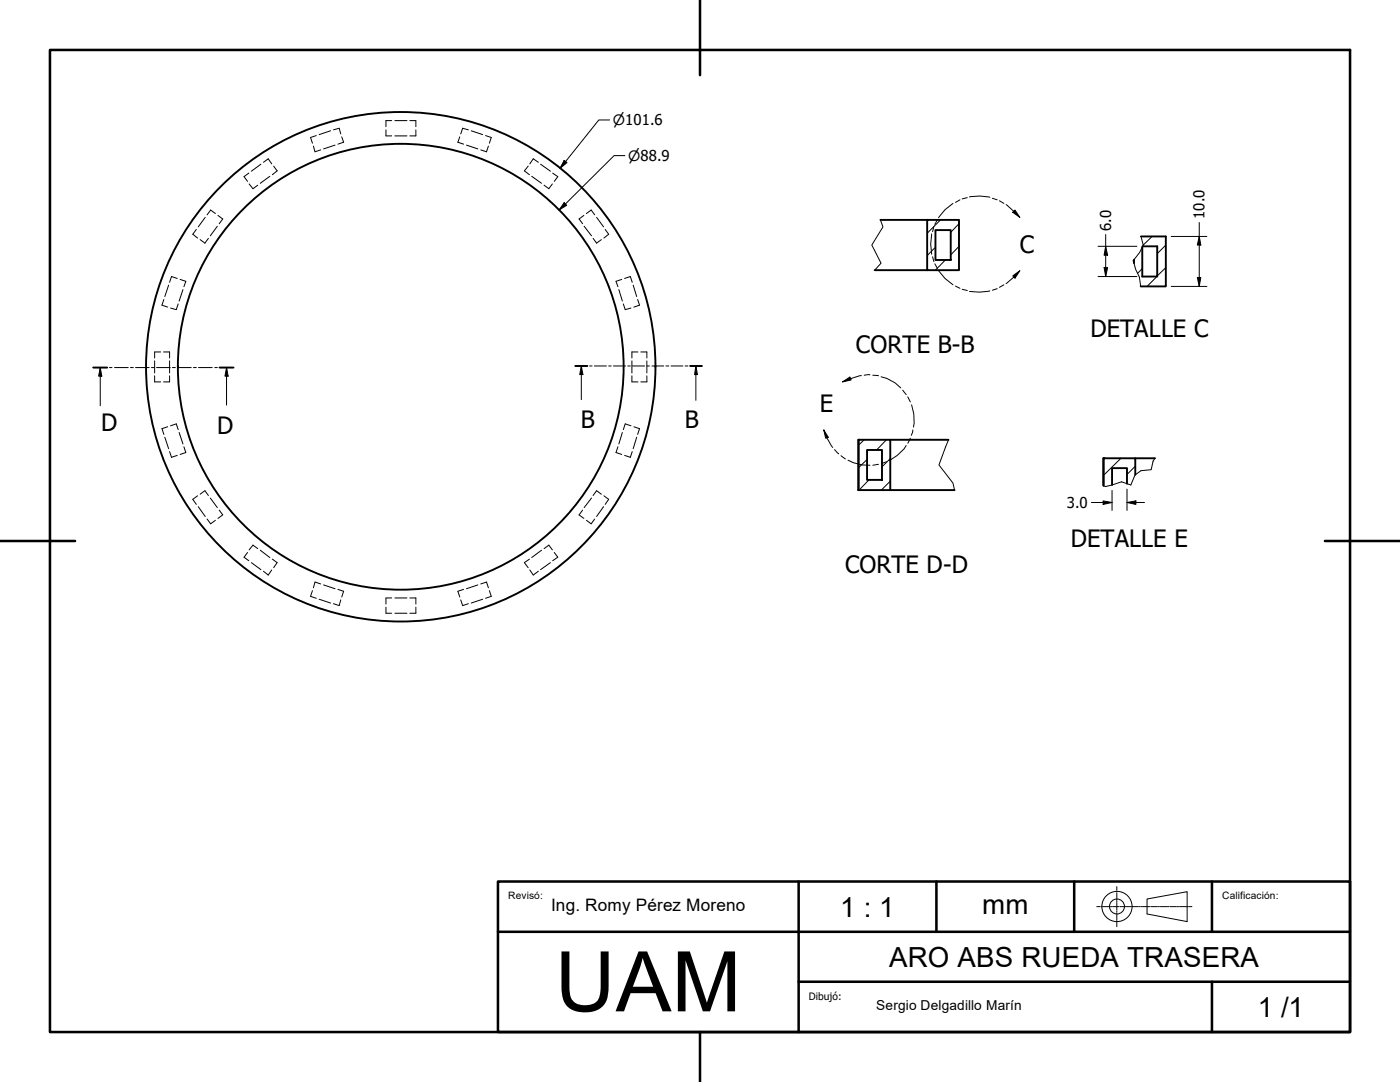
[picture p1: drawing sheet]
<svg xmlns="http://www.w3.org/2000/svg" width="279mm" height="216mm" viewBox="0 0 279 216" stroke-linecap="round" stroke-linejoin="round" font-family="sans-serif">
<!-- layer: Hatch (ANSI) -->
<g fill="none" stroke="#000" stroke-width=".2">
<path d="M186.7 49.3l-1.7 1.7M187.7 43.9l-2.7 2.6M188.7 51.9l-2 2M191.4 53.7l-.3 .2M191.4 49.1l-1.7 1.8M191.4 44.6l-1.7 1.8M228 53.6l-1 .9M229.9 47.2l-1.8 1.8M230.9 55.2l-2 2M232.7 53.4l-1.8 1.7M232.7 48.9l-1.8 1.7M172.5 87.8l-1.2 1"/>
<path d="M173 91.7l-1.7 1.6M173.4 95.8l-2 2M176.9 87.8l-2 2M177.7 96l-1.8 1.8M177.7 91.5l-1.7 1.7M223.7 91.4l-3.5 3.5M226.6 93l-1.7 1.7"/>
</g>
<!-- layer: Hidden (ANSI) -->
<g fill="none" stroke="#000" stroke-width=".2">
<path d="M49.7 34.5l-1 .7 .7 1M49.7 36.7l.8 1 .9-.7M52.1 32.8l-1.9 1.4M52.6 32.4l.9-.7 .7 1M53.8 35.2l-1.9 1.4M54.6 33.1l.7 1-.9 .8M62.5 29.1l.4 1.2 1.1-.4M63.1 27.1l-1.1 .3 .4 1.2M66 26.1l-2.3 .8M66.5 25.9l1.2-.3 .3 1.1M66.9 29l-2.3 .7M68.2 27.3l.4 1.1-1.2 .4"/>
<path d="M77 25.9v1.2h1.2M78.2 24.1h-1.2v1.2M78.8 27.1h2.4M78.8 24.1h2.4M81.8 24.1h1.2v1.2M83 25.9v1.2h-1.2M91.8 27.3l-.4 1.1 1.1 .4M93.1 29l2.3 .7M93.5 25.9l-1.2-.3-.4 1.1M94 26.1l2.3 .8M96.9 27.1l1.1 .3-.3 1.2M97.5 29.1l-.4 1.2-1.2-.4"/>
<path d="M105.4 33.1l-.8 1 1.1 .8M106.1 35.2l2 1.4M107.4 32.4l-1-.7-.7 1M107.9 32.8l2 1.4M110.2 36.7l-.7 1-.9-.7M110.3 34.5l1 .7-.7 1M32.7 59.8l-.4 1.1 1.2 .4M33.7 56.9l-.8 2.3M35.4 55.6l-1.2-.4-.4 1.1M35.9 55.8l1.2 .3-.4 1.1M36.5 57.8l-.7 2.3M39.2 45.8l-.7 .9 .9 .8"/>
<path d="M41 43.4l-1.4 1.9M41.6 47.6l-.7 .9-1-.7M43 42.6l-1-.7-.7 1M43.4 45.1l-1.4 2M43.5 43l.9 .7-.6 .9M116.5 43l-.9 .7 .7 .9M116.6 45.1l1.4 2M117 42.6l1-.7 .7 1M118.4 47.6l.7 .9 .9-.7M119.1 43.4l1.4 1.9M120.8 45.8l.7 .9-1 .8M123.5 57.8l.7 2.3"/>
<path d="M124.1 55.8l-1.2 .3 .4 1.1M124.7 55.6l1.1-.4 .4 1.1M126.4 56.9l.7 2.3M127.3 59.8l.3 1.1-1.1 .4M30.9 75v1.2h1.2M30.9 72v2.4M32.1 70.2h-1.2v1.2M32.6 70.2h1.2v1.2M33.8 72v2.4M33.8 75v1.2h-1.2M35.6 60.6l-.4 1.2-1.2-.3M124.4 60.6l.4 1.2 1.1-.3"/>
<path d="M126.1 75v1.2h1.2M126.1 72v2.4M127.3 70.2h-1.2v1.2M127.9 70.2h1.2v1.2M129.1 75v1.2h-1.2M129.1 72v2.4M32.9 87.2l.8 2.3M33.5 85.2l-1.2 .3 .4 1.2M33.8 90.1l.4 1.1 1.2-.3M34 85l1.2-.4 .4 1.1M35.8 86.3l.7 2.3M36.7 89.2l.4 1.1-1.2 .4"/>
<path d="M39.4 98.9l-.9 .7 .7 1M39.9 98.6l1-.7 .7 1M42 99.4l1.4 1.9M118 99.4l-1.4 1.9M120 98.6l-.9-.7-.7 1M120.5 98.9l1 .7-.7 1M123.3 89.2l-.4 1.1 1.2 .4M124.2 86.3l-.7 2.3M125.9 85l-1.1-.4-.4 1.1M126.2 90.1l-.4 1.1-1.1-.3M126.5 85.2l1.1 .3-.3 1.2M127.1 87.2l-.7 2.3"/>
<path d="M39.6 101.1l1.4 2M41.3 103.6l.7 .9 1-.7M43.8 101.8l.6 .9-.9 .7M49.4 110.2l-.7 1 1 .7M50.2 112.3l1.9 1.4M51.4 109.5l-.9-.7-.8 .9M51.9 109.8l1.9 1.5M54.2 113.7l-.7 1-.9-.7M54.4 111.6l.9 .7-.7 1M62.4 117.9l-.4 1.1 1.1 .4M63.7 119.6l2.3 .7M64 116.5l-1.1-.4-.4 1.2"/>
<path d="M64.6 116.7l2.3 .8M67.4 117.6l1.2 .4-.4 1.1M68 119.7l-.3 1.1-1.2-.3M78.2 119.3h-1.2v1.2M78.8 119.3h2.4M81.8 119.3h1.2v1.2M91.9 119.7l.4 1.1 1.2-.3M92.5 117.6l-1.1 .4 .4 1.1M95.4 116.7l-2.3 .8M95.9 116.5l1.2-.4 .4 1.2M96.3 119.6l-2.3 .7M97.7 117.9l.3 1.1-1.1 .4"/>
<path d="M105.7 111.6l-1.1 .7 .8 1M105.7 113.7l.7 1 1-.7M108.1 109.8l-2 1.5M108.6 109.5l.9-.7 .7 .9M109.9 112.3l-2 1.4M110.6 110.2l.7 1-1 .7M116.3 101.8l-.7 .9 .9 .7M118.7 103.6l-.7 .9-1-.7M120.5 101.1l-1.4 2M77 121.2v1.2h1.2M78.8 122.4h2.4M83 121.2v1.2h-1.2"/>
</g>
<!-- layer: Visible (ANSI) -->
<g fill="none" stroke="#000" stroke-width=".38">
<path d="M174.6 53.9h10.4M175.7 43.9h9.3M185 43.9h6.4v10h-6.4zM186.7 45.9h3v6h-3zM226.3 51.8v.7M227.7 47.2h5v10h-5.1M228 49.1h2.9v6.1h-2.9v-5.9M171.3 87.8h6.4v10h-6.4zM171.3 87.8v10M173 89.8h3v6h-3zM177.7 97.8h12.8M177.7 87.8h11.6"/>
<path d="M220.2 91.4v5.5v-5.5h6.4v3.3M224.9 96.5v-3.1h-3v3.4M226.6 91.4h3.9"/>
<circle cx="80" cy="73.2" r="50.8"/>
<circle cx="80" cy="73.2" r="44.5"/>
</g>
<!-- layer: Break Line (ANSI) -->
<path d="M175.7 43.9l.5 1.4-2.2 3.6 1.8 3.6-1.2 1.4M227.7 47.2l.5 1.7-.2 .2a7.3 7.3 0 0 1-1.9 2.9l.5 1.7 .8 1.6 .2 1.9M189.3 87.8l-1.9 5 2.8 3.6 .3 1.4M230.5 91.4l-.4 .6-.4 1.7-2 .2-1.1 .8-.9 2.1-1.9-.7-3.2 1-.4-.2" fill="none" stroke="#000" stroke-width=".2"/>
<!-- layer: Visible (ANSI) -->
<g fill="#000">
<circle cx="171.3" cy="97.8" r=".19"/>
<circle cx="171.3" cy="87.8" r=".19"/>
<circle cx="220.2" cy="91.4" r=".19"/>
</g>
<!-- layer: Section Line (ANSI) -->
<g fill="none" stroke="#000" stroke-width=".2">
<path d="M18.6 73.3h2.8M20 73.3l.3 1.8h-.6zM20 73.3v7.7M21.8 73.3h.6M22.9 73.3h2.7M26 73.3h.6M27.1 73.3h2.7M30.2 73.3h.6M31.2 73.3h2.8M34.4 73.3h.6M35.4 73.3h2.8M38.6 73.3h.6"/>
<path d="M39.6 73.3h2.8M42.9 73.3h.5M43.8 73.3h2.8M45.2 73.3l.3 1.8h-.6zM45.2 73.3v7.5M114.8 73h2.4M116 73l.3 1.7h-.6zM116 73v6.8M117.7 73h.5M118.6 73h2.4M121.5 73h.5M122.4 73h2.4"/>
<path d="M125.3 73h.5M126.2 73h2.5M129.1 73h.5M130.1 73h2.4M132.9 73h.6M133.9 73h2.4M136.7 73h.6M137.7 73h2.4M138.9 73l.3 1.7h-.6zM138.9 73v6.9"/>
</g>
<path d="M18.6 73.3h2.8M43.8 73.3h2.8M114.8 73h2.4M137.7 73h2.4" fill="none" stroke="#000" stroke-width=".38"/>
<g fill="#000">
<path d="M20 73.3l.3 1.8h-.6z" fill-rule="evenodd"/>
<path d="M45.2 73.3l.3 1.8h-.6z" fill-rule="evenodd"/>
<path d="M116 73l.3 1.7h-.6z" fill-rule="evenodd"/>
<path d="M138.9 73l.3 1.7h-.6z" fill-rule="evenodd"/>
</g>
<!-- layer: Detail Boundary (ANSI) -->
<g fill="none" stroke="#000" stroke-width=".2">
<path d="M191.6 39.9l-.9 .5M193 39.4l-1 .3M193.5 39.3a9.4 9.4 0 0 1 4 .1M198.1 39.6l.9 .3M185.9 46.7a10.9 10.9 0 0 0 0 4M186.1 51.2l.3 1M186.4 45.2l-.3 1M186.6 52.6l.5 .9M187.1 43.9l-.5 .9M187.3 54a9.2 9.2 0 0 0 2.9 2.8M190.2 40.6a9.2 9.2 0 0 0-2.9 2.8M190.7 57.1l.9 .4"/>
<path d="M192 57.7l1 .3M197.5 58a10.9 10.9 0 0 1-4 .2M199 57.6l-.9 .3M199.5 40.1l.8 .5M200.3 56.8l-.8 .5M200.8 40.8l2.7 2.6M202.1 55.1l1.4-1.1-.9 1.5zM202.6 41.9l.9 1.5-1.4-1zM203.5 54l-1.2 1.3-1.5 1.3M168.1 76.2l1.5-1 .3 .6zM171.9 74.9l-3.8 1.3M173.6 74.8l-1.1 .1"/>
<path d="M174.2 74.9l1.1 .1M175.8 75.2l1.2 .3 1.6 .9 1.2 1M180.1 77.9l.7 .8M181.2 79.2l.5 1M164.4 85.8l.9 1.4-.5 .2zM164.4 85.8l.6 1.6 1.2 1.9M166.6 89.7l.8 .9M167.8 90.9l.9 .7M169.2 91.8l1.1 .5 1.8 .5h1.5M175.3 92.6l-1.1 .2M176.9 92.1l-1 .4M180.8 88.9a8.5 8.5 0 0 1-3.3 3"/>
<path d="M181.7 87.4l-.5 1.1M181.9 80.8l.5 1.8v1.9l-.1 .7M182.2 85.8l-.3 1.1"/>
</g>
<g fill="#000">
<path d="M202.6 41.9l.9 1.5-1.4-1z" fill-rule="evenodd"/>
<path d="M202.1 55.1l1.4-1.1-.9 1.5z" fill-rule="evenodd"/>
<path d="M168.1 76.2l1.5-1 .3 .6z" fill-rule="evenodd"/>
<path d="M164.4 85.8l.9 1.4-.5 .2z" fill-rule="evenodd"/>
</g>
<!-- layer: Border (ANSI) -->
<path d="M10 10h259.4v195.9h-259.4zM139.7 0v15M0 107.9h15M264.4 107.9h15M139.7 205.9v10" fill="none" stroke="#000" stroke-width=".51"/>
<!-- layer: Title (ANSI) -->
<g fill="none" stroke="#000" stroke-width=".2">
<path d="M222.9 176.9v.6M222.9 177.7v.4M222.9 178.2v1.4M222.9 179.7v.4M228.9 179.4l8-1.5v6l-8-1.5zM218.9 180.9h.6M219.7 180.9h.3M220.2 180.9h1.2M221.6 180.9h.3M222.1 180.9h1.2M222.9 180.2v1.3M222.9 181.7v.4"/>
<path d="M222.9 182.2v1.4M222.9 183.7v.4M222.9 184.2v.7M223.5 180.9h.3M224 180.9h1.2M225.4 180.9h.3M225.9 180.9h1.2M227.3 180.9h.3M227.8 180.9h1.2M229.2 180.9h.3M229.7 180.9h1.2M231.1 180.9h.3"/>
<path d="M231.6 180.9h1.3M233 180.9h.3M233.5 180.9h1.3M234.9 180.9h.3M235.4 180.9h1.3M236.8 180.9h.3M237.2 180.9h.7"/>
<circle cx="222.9" cy="180.9" r="3"/>
<circle cx="222.9" cy="180.9" r="1.49"/>
</g>
<path d="M99.4 175.9h170v30h-170zM159.4 175.9v30M186.9 175.9v10M214.4 175.9v10M241.9 175.9v10M99.4 185.9h170M159.4 195.9h110M241.9 195.9v10" fill="none" stroke="#000" stroke-width=".51"/>
<!-- layer: Dimension (ANSI) -->
<g fill="none" stroke="#000" stroke-width=".2">
<path d="M112.6 32l.6 .4-1.4 1.2zM121.7 23.9h-2.2l-7.7 9.7M124.7 31.1h-2.1l-11 10.8M112.6 40.4l.5 .6-1.5 .9zM219.1 55.2h7.8M219.1 49.1h7.8M220.3 53.4h.7l-.3 1.8zM220.7 49.1l.3 1.8h-.7zM220.7 46.8v8.4M233.7 57.2h7.2M233.7 47.2h7.2M239 55.4h.6l-.3 1.8z"/>
<path d="M239.3 47.2l.3 1.7h-.6zM239.3 44.4v12.8M220.2 99.9l1.7 .4-1.7 .3zM221.9 97.9v4M224.9 97.6v4.3M217.8 100.3h4.1M224.9 100.3l1.8-.4v.7zM224.9 100.3h3.5"/>
</g>
<g fill="#000">
<path d="M112.6 32l.6 .4-1.4 1.2z" fill-rule="evenodd"/>
<path d="M112.6 40.4l.5 .6-1.5 .9z" fill-rule="evenodd"/>
<path d="M220.3 53.4h.7l-.3 1.8z" fill-rule="evenodd"/>
<path d="M220.7 49.1l.3 1.8h-.7z" fill-rule="evenodd"/>
<path d="M239 55.4h.6l-.3 1.8z" fill-rule="evenodd"/>
<path d="M239.3 47.2l.3 1.7h-.6z" fill-rule="evenodd"/>
<path d="M224.9 100.3l1.8-.4v.7z" fill-rule="evenodd"/>
<path d="M220.2 99.9l1.7 .4-1.7 .3z" fill-rule="evenodd"/>
</g>
<text font-size="16.7" x="110.7" y="201.8">UAM</text>
<g font-size="5.5">
<text x="167.7" y="182.9">1 : 1</text>
<text x="196" y="182.4">mm</text>
<text x="177.4" y="192.9">ARO ABS RUEDA TRASERA</text>
<text x="251" y="202.9">1 /1</text>
</g>
<g font-size="4.8">
<text x="203.5" y="50.5">C</text>
<text x="170.8" y="70.5">CORTE B-B</text>
<text x="217.6" y="67.2">DETALLE C</text>
<text x="163.6" y="82.2">E</text>
<text x="20.2" y="86">D</text>
<text x="43.4" y="86.6">D</text>
<text x="115.9" y="85.3">B</text>
<text x="136.7" y="85.3">B</text>
<text x="213.7" y="109.2">DETALLE E</text>
<text x="168.7" y="114.4">CORTE D-D</text>
</g>
<text font-size="3.4" x="110" y="181.8">Ing. Romy Pérez Moreno</text>
<g font-size="3">
<text x="221.7" y="46.1" transform="rotate(-90 221.7 46.1)">6.0</text>
<text x="240.4" y="43.7" transform="rotate(-90 240.4 43.7)">10.0</text>
<text x="212.9" y="101.4">3.0</text>
</g>
<g font-size="2.9">
<text x="122.3" y="25">⌀101.6</text>
<text x="125.3" y="32.1">⌀88.9</text>
</g>
<text font-size="2.7" x="174.9" y="201.6">Sergio Delgadillo Marín</text>
<g font-size="2">
<text x="101.4" y="179.4">Revisó:</text>
<text x="243.9" y="179.5">Calificación:</text>
<text x="161.4" y="199.6">Dibujó:</text>
</g>
</svg>
